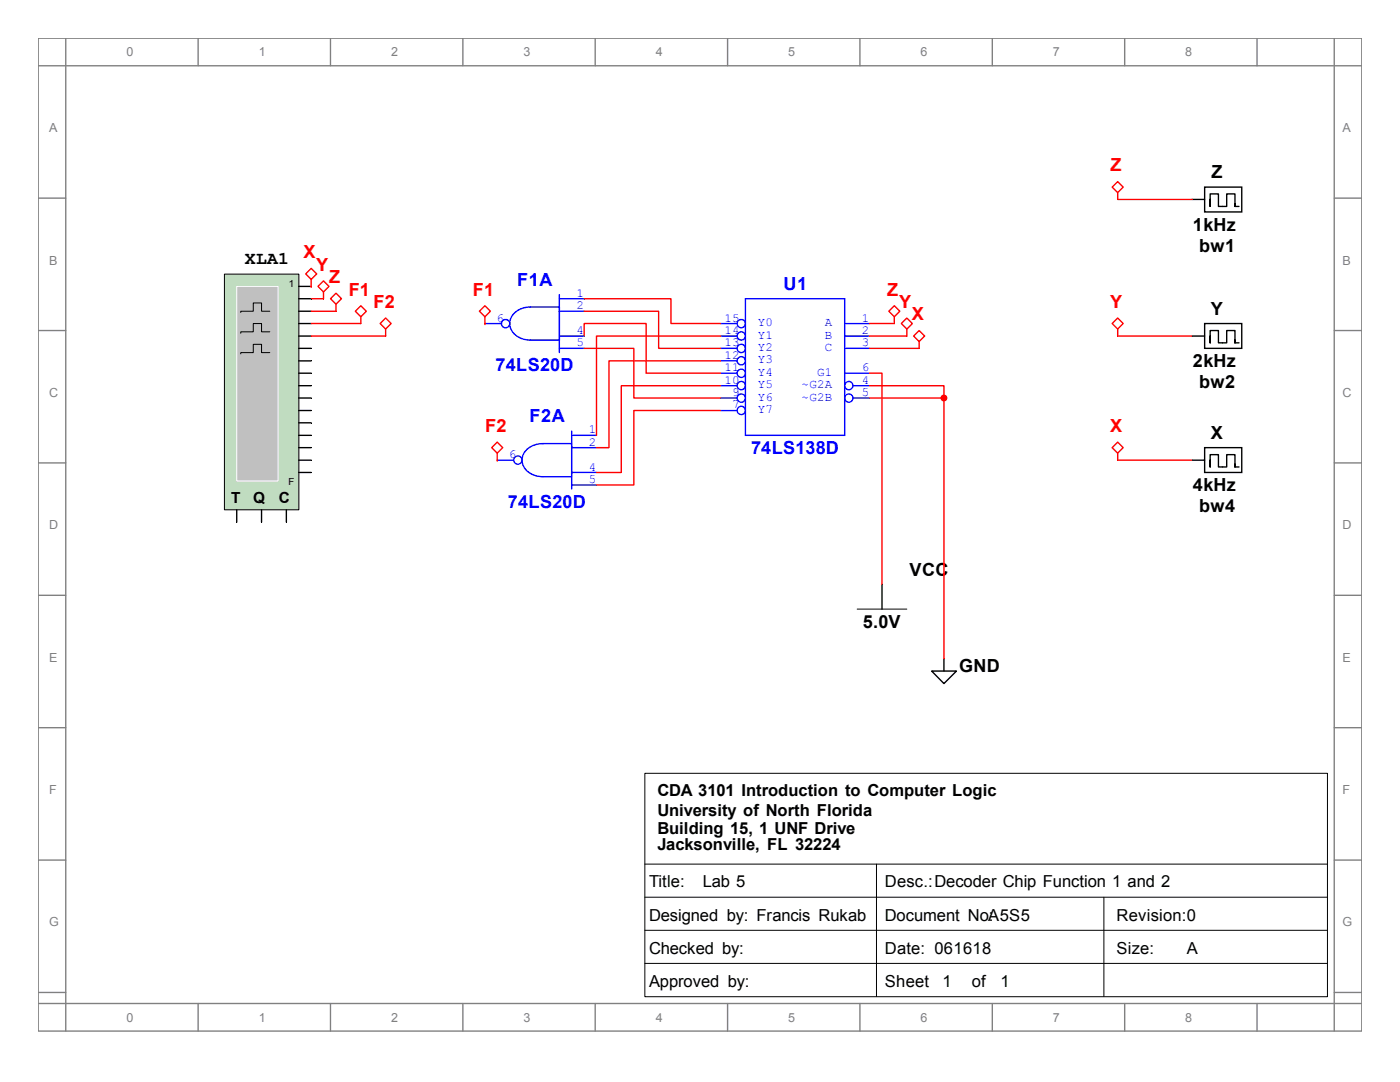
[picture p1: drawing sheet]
<svg xmlns="http://www.w3.org/2000/svg" width="279mm" height="216mm" viewBox="0 0 279 216" stroke-linecap="round" stroke-linejoin="round" font-family="sans-serif">
<g fill="none" stroke="#808080" stroke-width=".28">
<path d="M7.6 7.6h264.2v198.1h-264.2zM7.6 13.1h264.2M13.1 7.6v198.1M39.5 7.6v5.5M66 7.6v5.5M92.4 7.6v5.5M118.8 7.6v5.5M145.2 7.6v5.5M171.6 7.6v5.5M198 7.6v5.5M224.5 7.6v5.5M250.9 7.6v5.5"/>
<path d="M266.3 7.6v198.1M7.6 39.5h5.5M266.3 39.5h5.5M7.6 66h5.5M266.3 66h5.5M7.6 92.4h5.5M266.3 92.4h5.5M7.6 118.8h5.5M266.3 118.8h5.5M7.6 145.2h5.5M266.3 145.2h5.5M7.6 171.6h5.5"/>
<path d="M266.3 171.6h5.5M7.6 198h5.5M266.3 198h5.5M7.6 200.2h264.2M39.5 200.2v5.5M66 200.2v5.5M92.4 200.2v5.5M118.8 200.2v5.5M145.2 200.2v5.5M171.6 200.2v5.5M198 200.2v5.5M224.5 200.2v5.5"/>
<path d="M250.9 200.2v5.5"/>
</g>
<path d="M128.7 154.3h136.2v44.6h-136.2zM128.7 172.4h136.2M128.7 179h136.2M174.9 172.4v26.4M220.3 179v19.8M128.7 185.6h136.2M128.7 192.2h136.2" fill="none" stroke="#000" stroke-width=".2"/>
<path d="M148.8 59.6h19.8v27.3h-19.8z" fill="none" stroke="#00f" stroke-width=".28"/>
<g fill="none" stroke="#00f" stroke-width=".28">
<path d="M143.8 64.6h3.3"/>
<circle cx="147.9" cy="64.6" r=".82"/>
</g>
<g fill="none" stroke="#00f" stroke-width=".28">
<path d="M143.8 67.1h3.3"/>
<circle cx="147.9" cy="67" r=".82"/>
</g>
<g fill="none" stroke="#00f" stroke-width=".28">
<path d="M143.8 69.5h3.3"/>
<circle cx="147.9" cy="69.5" r=".82"/>
</g>
<g fill="none" stroke="#00f" stroke-width=".28">
<path d="M143.8 72h3.3"/>
<circle cx="147.9" cy="72" r=".82"/>
</g>
<g fill="none" stroke="#00f" stroke-width=".28">
<path d="M143.8 74.5h3.3"/>
<circle cx="147.9" cy="74.5" r=".82"/>
</g>
<g fill="none" stroke="#00f" stroke-width=".28">
<path d="M143.8 77h3.3"/>
<circle cx="147.9" cy="76.9" r=".82"/>
</g>
<g fill="none" stroke="#00f" stroke-width=".28">
<path d="M143.8 79.4h3.3"/>
<circle cx="147.9" cy="79.4" r=".82"/>
</g>
<g fill="none" stroke="#00f" stroke-width=".28">
<path d="M143.8 81.9h3.3"/>
<circle cx="147.9" cy="81.9" r=".82"/>
</g>
<path d="M168.6 64.6h4.9" fill="none" stroke="#00f" stroke-width=".28"/>
<path d="M168.6 67.1h4.9" fill="none" stroke="#00f" stroke-width=".28"/>
<path d="M168.6 69.5h4.9" fill="none" stroke="#00f" stroke-width=".28"/>
<path d="M168.6 74.5h4.9" fill="none" stroke="#00f" stroke-width=".28"/>
<g fill="none" stroke="#00f" stroke-width=".28">
<path d="M170.2 77h3.3"/>
<circle cx="169.4" cy="76.9" r=".82"/>
</g>
<g fill="none" stroke="#00f" stroke-width=".28">
<path d="M170.2 79.4h3.3"/>
<circle cx="169.4" cy="79.4" r=".82"/>
</g>
<g fill="none" stroke="#000" stroke-width=".28">
<path d="M237.9 39.8h2.5M240.4 37.3h7.4v5h-7.4zM241.5 39.8v1.4v-2.5h1.7v2.5h1.6v-2.5h1.7v2.5v-.6M246.5 41.2h.8M237.9 67.1h2.5M240.4 64.6h7.4v4.9h-7.4zM241.5 67.1v1.3v-2.4h1.7v2.4h1.6v-2.4h1.7v2.4v-.5M246.5 68.4h.8M237.9 91.8h2.5M240.4 89.3h7.4v5h-7.4zM241.5 91.8v1.4v-2.5h1.7v2.5h1.6v-2.5h1.7v2.5v-.6M246.5 93.2h.8"/>
<path d="M176 116.6v4.9M185.9 133.9h5l-2.5 2.5zM188.4 131.4v2.5"/>
</g>
<path d="M171.1 121.5h9.9" fill="none" stroke="#000" stroke-width=".2"/>
<circle cx="188.4" cy="79.4" r=".55" fill="#f00"/>
<g fill="none" stroke="#f00" stroke-width=".28">
<path d="M173.5 77h14.9v2.4M173.5 74.5h2.5v42.1M173.5 79.4h14.9M188.4 79.4v52"/>
<circle cx="188.4" cy="79.4" r=".55"/>
</g>
<path d="M44.8 54.7h14.8v47h-14.8z" fill="#c0dcc0"/>
<path d="M44.8 54.7h14.8v47h-14.8z" fill="none" stroke="#000" stroke-width=".2"/>
<path d="M47.3 57.2h8.2v38.8h-8.2z" fill="#c0c0c0"/>
<path d="M47.2 57.1h8.3v38.9h-8.3z" fill="none" stroke="#fff" stroke-width=".2"/>
<path d="M53.8 62.1h-1.6v-1.6h-1.7v1.6h-2.5v.3M53.8 66.2h-1.6v-1.6h-1.7v1.6h-2.5v.3M53.8 70.4h-1.6v-1.7h-1.7v1.7h-2.5v.2" fill="none" stroke="#000" stroke-width=".2"/>
<g fill="none" stroke="#000" stroke-width=".28">
<path d="M59.6 57.1h2.5M59.6 59.6h2.5M59.6 62.1h2.5M59.6 64.6h2.5M59.6 67.1h2.5M59.6 69.5h2.5M59.6 72h2.5M59.6 74.5h2.5M59.6 77h2.5M59.6 79.4h2.5M59.6 81.9h2.5M59.6 84.4h2.5"/>
<path d="M59.6 86.9h2.5M59.6 89.3h2.5M59.6 91.8h2.5M59.6 94.3h2.5M47.2 101.7v2.5M52.2 101.7v2.5M57.1 101.7v2.5"/>
</g>
<path d="M222 37.3l1.1-1.1 1.1 1.1-1.1 1.1z" fill="none" stroke="#f00" stroke-width=".28"/>
<path d="M223.1 38.4v1.4M222 64.6l1.1-1.1 1.1 1.1-1.1 1.1z" fill="none" stroke="#f00" stroke-width=".28"/>
<path d="M223.1 65.7v1.4M222 89.3l1.1-1.1 1.1 1.1-1.1 1.1z" fill="none" stroke="#f00" stroke-width=".28"/>
<path d="M223.1 39.8h14.8M177.4 62.1l1.1-1.1 1.1 1.1-1.1 1.1zM223.1 67.1h14.8M223.1 90.4v1.4h14.8" fill="none" stroke="#f00" stroke-width=".28"/>
<path d="M178.5 63.2v1.4M179.9 64.6l1.1-1.1 1.1 1.1-1.1 1.1z" fill="none" stroke="#f00" stroke-width=".28"/>
<path d="M181 65.7v1.4M182.3 67.1l1.1-1.1 1.1 1.1-1.1 1.1z" fill="none" stroke="#f00" stroke-width=".28"/>
<path d="M173.5 67.1h7.5M173.5 64.6h5M183.4 68.2v1.3h-9.9" fill="none" stroke="#f00" stroke-width=".28"/>
<path d="M111.6 58.8v11.6M102.4 62.7a4.4 4.4 0 0 1 3.4-1.4h5.8v6.6h-5.8a3.8 3.8 0 0 1-4.1-3.3l.1-.7z" fill="none" stroke="#00f" stroke-width=".28"/>
<path d="M111.6 59.6h5" fill="none" stroke="#00f" stroke-width=".28"/>
<path d="M111.6 62.1h5" fill="none" stroke="#00f" stroke-width=".28"/>
<path d="M111.6 67.1h5" fill="none" stroke="#00f" stroke-width=".28"/>
<path d="M111.6 69.5h5" fill="none" stroke="#00f" stroke-width=".28"/>
<g fill="none" stroke="#00f" stroke-width=".28">
<path d="M96.8 64.6h3.3M104.9 90a4.4 4.4 0 0 1 3.4-1.5h5.8v6.6h-5.8a3.8 3.8 0 0 1-4.1-3.3l.1-.7zM114.1 86v11.6"/>
<circle cx="100.9" cy="64.6" r=".83"/>
</g>
<path d="M114.1 86.9h4.9" fill="none" stroke="#00f" stroke-width=".28"/>
<path d="M114.1 89.3h4.9" fill="none" stroke="#00f" stroke-width=".28"/>
<path d="M114.1 94.3h4.9" fill="none" stroke="#00f" stroke-width=".28"/>
<path d="M114.1 96.8h4.9" fill="none" stroke="#00f" stroke-width=".28"/>
<g fill="none" stroke="#00f" stroke-width=".28">
<path d="M99.2 91.8h3.3"/>
<circle cx="103.4" cy="91.8" r=".82"/>
</g>
<path d="M62.1 53.6l1.1 1.1-1.1 1.1-1.1-1.1z" fill="none" stroke="#f00" stroke-width=".28"/>
<path d="M62.1 57.1h.1M62.1 55.8v1.3M64.6 56l1.1 1.1-1.1 1.2-1.1-1.2z" fill="none" stroke="#f00" stroke-width=".28"/>
<path d="M64.6 58.3v1.3M66 59.6l1.1-1.1 1.1 1.1-1.1 1.1z" fill="none" stroke="#f00" stroke-width=".28"/>
<path d="M62.1 59.6h2.5M67.1 60.7v1.4h-5M95.7 62.1l1.1-1.1 1.1 1.1-1.1 1.1z" fill="none" stroke="#f00" stroke-width=".28"/>
<path d="M96.8 64.6h.1M96.8 63.2v1.4M98.1 89.3l1.1-1.1 1.1 1.1-1.1 1.1z" fill="none" stroke="#f00" stroke-width=".28"/>
<path d="M70.9 62.1l1.1-1.1 1.1 1.1-1.1 1.1zM99.2 91.8h.1M99.2 90.4v1.4" fill="none" stroke="#f00" stroke-width=".28"/>
<path d="M72 63.2v1.4M75.9 64.6l1.1-1.1 1.1 1.1-1.1 1.1z" fill="none" stroke="#f00" stroke-width=".28"/>
<path d="M116.6 59.6h17.3v5h9.9M62.1 64.6h9.9M77 65.7v1.4h-14.9M116.6 69.5h9.9v9.9h17.3M116.6 67.1v-2.5h12.3v9.9h14.9M116.6 62.1h14.8v7.4h12.4M143.8 77h-19.8v17.3h-5M143.8 72h-22.3v17.3h-2.5M143.8 67.1h-24.8v19.8M143.8 81.9h-17.3v14.9h-7.5" fill="none" stroke="#f00" stroke-width=".28"/>
<g font-size="3.6" fill="#f00">
<text x="221.7" y="34.2">Z</text>
<text x="60.6" y="51.6">X</text>
<text x="63.1" y="54">Y</text>
<text x="65.7" y="56.5">Z</text>
<text x="69.6" y="59">F1</text>
<text x="94.4" y="59">F1</text>
<text x="177.1" y="59">Z</text>
<text x="74.5" y="61.5">F2</text>
<text x="179.5" y="61.5">Y</text>
<text x="181.9" y="63.9">X</text>
<text x="221.6" y="61.5">Y</text>
<text x="96.8" y="86.2">F2</text>
<text x="221.6" y="86.2">X</text>
</g>
<g font-size="3.6">
<text x="241.8" y="35.6">Z</text>
<text x="238.1" y="46.1">1kHz</text>
<text x="48.9" y="52.7">XLA1</text>
<text x="239.3" y="50.2">bw1</text>
<text x="241.7" y="62.8">Y</text>
<text x="238.1" y="73.3">2kHz</text>
<text x="239.3" y="77.4">bw2</text>
<text x="241.7" y="87.6">X</text>
<text x="238.1" y="98">4kHz</text>
<text x="239.3" y="102.2">bw4</text>
<text x="181.5" y="114.9">VCC</text>
<text x="172.2" y="125.3">5.0V</text>
<text x="191.4" y="134.1">GND</text>
</g>
<g font-size="3.6" fill="#00f">
<text x="103.2" y="57.1">F1A</text>
<text x="156.4" y="57.9">U1</text>
<text x="98.9" y="74.1">74LS20D</text>
<text x="105.7" y="84.3">F2A</text>
<text x="149.9" y="90.6">74LS138D</text>
<text x="101.3" y="101.3">74LS20D</text>
</g>
<g font-size="3.3">
<text x="131.2" y="158.9">CDA 3101 Introduction to Computer Logic</text>
<text x="131.2" y="162.8">University of North Florida</text>
<text x="131.2" y="166.4">Building 15, 1 UNF Drive</text>
<text x="131.2" y="169.7">Jacksonville, FL 32224</text>
<text x="129.5" y="177.1">Title:</text>
<text x="140.3" y="177.1">Lab 5</text>
<text x="176.6" y="177.1">Desc.:Decoder Chip Function 1 and 2</text>
<text x="129.5" y="183.7">Designed by: Francis Rukab</text>
<text x="176.6" y="183.7">Document No:A5S5</text>
<text x="222.8" y="183.7">Revision:0</text>
<text x="129.5" y="190.3">Checked by:</text>
<text x="176.6" y="190.3">Date: 061618</text>
<text x="222.8" y="190.3">Size:</text>
<text x="236.9" y="190.3">A</text>
<text x="129.5" y="196.9">Approved by:</text>
<text x="176.6" y="196.9">Sheet</text>
<text x="188.1" y="196.9">1</text>
<text x="193.9" y="196.9">of</text>
<text x="199.7" y="196.9">1</text>
</g>
<g font-size="3">
<text x="46.1" y="100.4">T</text>
<text x="50.5" y="100.4">Q</text>
<text x="55.7" y="100.4">C</text>
</g>
<g font-size="2.5" fill="#808080">
<text x="25.2" y="11.2">0</text>
<text x="51.6" y="11.2">1</text>
<text x="78.1" y="11.2">2</text>
<text x="104.5" y="11.2">3</text>
<text x="130.9" y="11.2">4</text>
<text x="157.3" y="11.2">5</text>
<text x="183.7" y="11.2">6</text>
<text x="210.1" y="11.2">7</text>
<text x="236.6" y="11.2">8</text>
<text x="9.8" y="26.4">A</text>
<text x="267.9" y="26.4">A</text>
<text x="9.8" y="52.8">B</text>
<text x="267.9" y="52.8">B</text>
<text x="9.8" y="79.2">C</text>
<text x="267.9" y="79.2">C</text>
<text x="9.8" y="105.6">D</text>
<text x="267.9" y="105.6">D</text>
<text x="9.8" y="132">E</text>
<text x="267.9" y="132">E</text>
<text x="9.8" y="158.5">F</text>
<text x="267.9" y="158.5">F</text>
<text x="9.8" y="184.9">G</text>
<text x="267.9" y="184.9">G</text>
<text x="25.2" y="203.8">0</text>
<text x="51.6" y="203.8">1</text>
<text x="78.1" y="203.8">2</text>
<text x="104.5" y="203.8">3</text>
<text x="130.9" y="203.8">4</text>
<text x="157.3" y="203.8">5</text>
<text x="183.7" y="203.8">6</text>
<text x="210.1" y="203.8">7</text>
<text x="236.6" y="203.8">8</text>
</g>
<g font-size="2.5" fill="#00f">
<text x="115.1" y="59.2">1</text>
<text x="99.1" y="64.2">6</text>
<text x="115.1" y="61.7">2</text>
<text x="144.6" y="64.2">15</text>
<text x="151.3" y="65.1">Y0</text>
<text x="164.6" y="65.1">A</text>
<text x="172" y="64.2">1</text>
<text x="115.1" y="66.6">4</text>
<text x="115.1" y="69.1">5</text>
<text x="144.6" y="66.6">14</text>
<text x="144.6" y="69.1">13</text>
<text x="144.6" y="71.6">12</text>
<text x="151.3" y="67.6">Y1</text>
<text x="151.3" y="70.1">Y2</text>
<text x="164.6" y="67.6">B</text>
<text x="164.6" y="70.1">C</text>
<text x="172" y="66.6">2</text>
<text x="172" y="69.1">3</text>
<text x="144.6" y="74.1">11</text>
<text x="144.6" y="76.5">10</text>
<text x="151.3" y="72.5">Y3</text>
<text x="151.3" y="75">Y4</text>
<text x="151.3" y="77.5">Y5</text>
<text x="160" y="77.5">~G2A</text>
<text x="163.1" y="75">G1</text>
<text x="172" y="74.1">6</text>
<text x="172" y="76.5">4</text>
<text x="146.1" y="79">9</text>
<text x="146.1" y="81.5">7</text>
<text x="151.3" y="80">Y6</text>
<text x="151.3" y="82.4">Y7</text>
<text x="160" y="80">~G2B</text>
<text x="172" y="79">5</text>
<text x="117.5" y="86.4">1</text>
<text x="117.5" y="88.9">2</text>
<text x="101.6" y="91.4">6</text>
<text x="117.5" y="93.9">4</text>
<text x="117.5" y="96.4">5</text>
</g>
<g font-size="1.9">
<text x="57.7" y="57.2">1</text>
<text x="57.6" y="96.9">F</text>
</g>
</svg>
